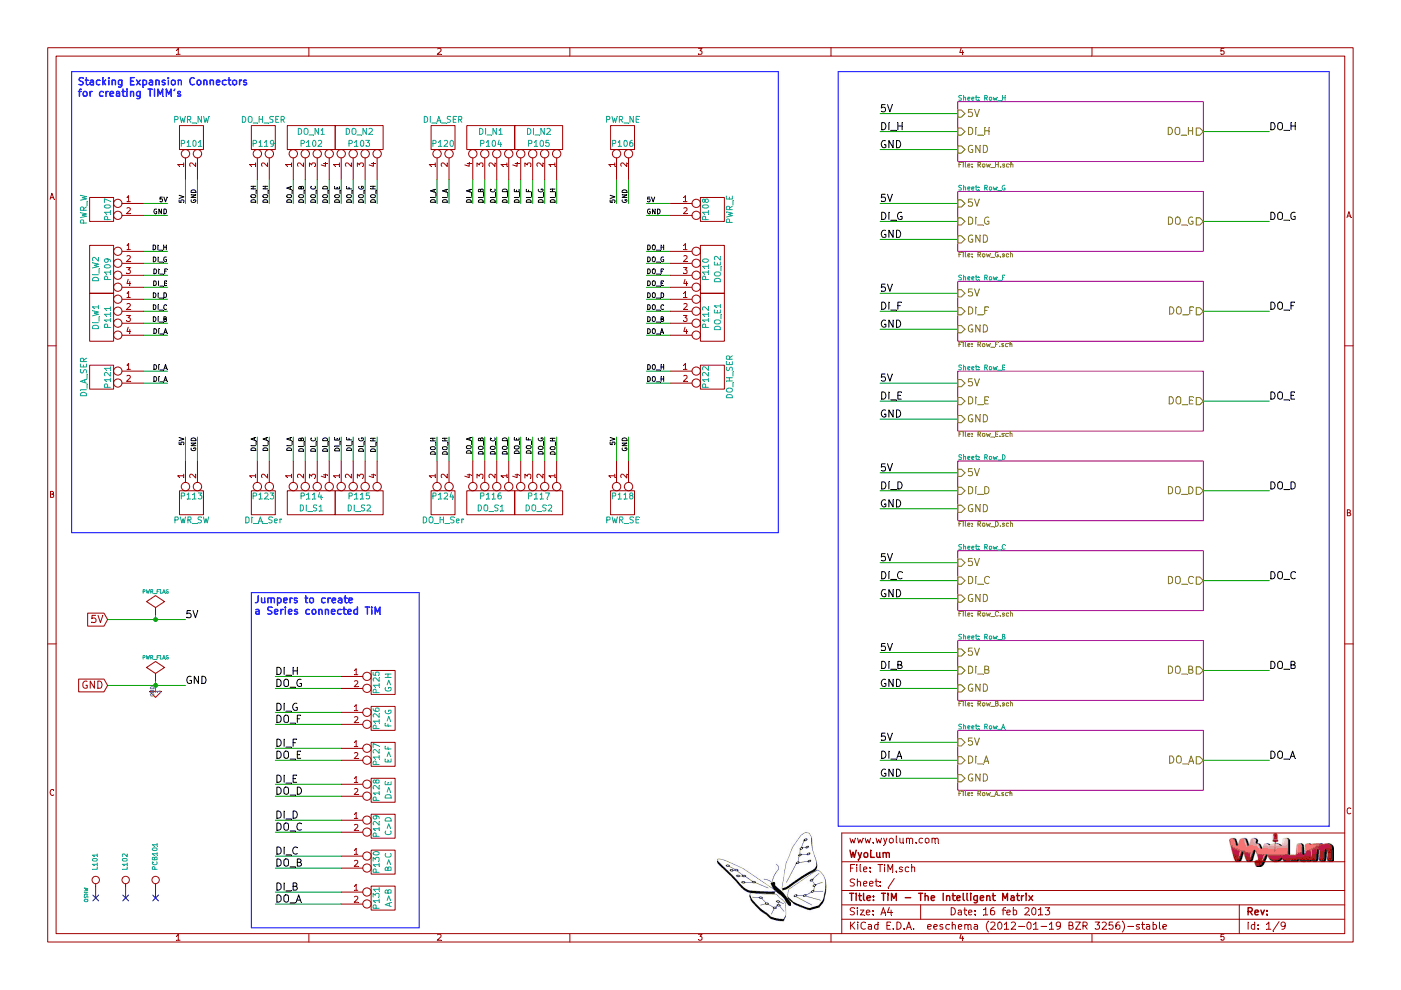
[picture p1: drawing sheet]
EESchema Schematic File Version 2  date 2/16/2013 3:37:27 PM
LIBS:RowGB_sym
LIBS:power
LIBS:TiM-cache
EELAYER 25  0
EELAYER END
$Descr A4 11700 8267
encoding utf-8
Sheet 1 9
Title "TiM - The Intelligent Matrix"
Date "16 feb 2013"
Rev ""
Comp "WyoLum"
Comment1 "www.wyolum.com"
Comment2 ""
Comment3 ""
Comment4 ""
$EndDescr
Text Label 5400 3200 0    40   ~ 0
DO_H
Wire Wire Line
	5600 3200 5400 3200
$Comp
L CONN_2 P122
U 1 1
P 5950 3150
F 0 "P122" V 5900 3150 50  0000 C CNN
F 1 "DO_H_SER" V 6100 3150 50  0000 C CNN
F 2 "SIL-PWR-2" V 6100 3150 50  0001 C CNN
F 4 "CONN HEADER 50POS .100\" SGL GOLD" H 5950 3250 60  0001 L CNN "Field4"
F 5 "Header, Unshrouded, Male pin," H 5950 3350 60  0001 L CNN "Field5"
F 6 "0.1\"" H 5950 3450 60  0001 L CNN "Field6"
F 7 "Samtec Inc" H 5950 3550 60  0001 L CNN "Field7"
F 8 "TSW-150-07-L-S" H 5950 3650 60  0001 L CNN "Field8"
F 9 "Digikey" H 5950 3750 60  0001 L CNN "Field9"
F 10 "SAM1031-50-ND" H 5950 3850 60  0001 L CNN "Field10"
F 11 "http://www.digikey.com/scripts/DkSearch/dksus.dll?WT.z_header=search_go&lang=en&keywords=SAM1031-50-ND&x=15&y=16&cur=USD" H 5950 3950 60  0001 L CNN "Field11"
	1    5950 3150
	1    0    0    -1  
$EndComp
Text Label 1400 3200 2    40   ~ 0
DI_A
Wire Wire Line
	1400 3200 1200 3200
$Comp
L CONN_2 P121
U 1 1
P 850 3150
F 0 "P121" V 800 3150 50  0000 C CNN
F 1 "DI_A_SER" V 1000 3150 50  0000 C CNN
F 2 "SIL-PWR" V 1000 3150 50  0001 C CNN
F 4 "CONN HEADER 50POS .100\" SGL GOLD" H 850 3250 60  0001 L CNN "Field4"
F 5 "Header, Unshrouded, Male pin," H 850 3350 60  0001 L CNN "Field5"
F 6 "0.1\"" H 850 3450 60  0001 L CNN "Field6"
F 7 "Samtec Inc" H 850 3550 60  0001 L CNN "Field7"
F 8 "TSW-150-07-L-S" H 850 3650 60  0001 L CNN "Field8"
F 9 "Digikey" H 850 3750 60  0001 L CNN "Field9"
F 10 "SAM1031-50-ND" H 850 3850 60  0001 L CNN "Field10"
F 11 "http://www.digikey.com/scripts/DkSearch/dksus.dll?WT.z_header=search_go&lang=en&keywords=SAM1031-50-ND&x=15&y=16&cur=USD" H 850 3950 60  0001 L CNN "Field11"
	1    850  3150
	-1   0    0    -1  
$EndComp
Text Label 2150 1700 1    40   ~ 0
DO_H
Wire Wire Line
	2150 1700 2150 1500
$Comp
L CONN_2 P119
U 1 1
P 2200 1150
F 0 "P119" V 2150 1150 50  0000 C CNN
F 1 "DO_H_SER" V 2350 1150 50  0000 C CNN
F 2 "SIL-PWR-2" V 2350 1150 50  0001 C CNN
F 4 "CONN HEADER 50POS .100\" SGL GOLD" H 2200 1250 60  0001 L CNN "Field4"
F 5 "Header, Unshrouded, Male pin," H 2200 1350 60  0001 L CNN "Field5"
F 6 "0.1\"" H 2200 1450 60  0001 L CNN "Field6"
F 7 "Samtec Inc" H 2200 1550 60  0001 L CNN "Field7"
F 8 "TSW-150-07-L-S" H 2200 1650 60  0001 L CNN "Field8"
F 9 "Digikey" H 2200 1750 60  0001 L CNN "Field9"
F 10 "SAM1031-50-ND" H 2200 1850 60  0001 L CNN "Field10"
F 11 "http://www.digikey.com/scripts/DkSearch/dksus.dll?WT.z_header=search_go&lang=en&keywords=SAM1031-50-ND&x=15&y=16&cur=USD" H 2200 1950 60  0001 L CNN "Field11"
	1    2200 1150
	0    -1   -1   0   
$EndComp
Text Label 3750 1700 1    40   ~ 0
DI_A
Wire Wire Line
	3750 1700 3750 1500
$Comp
L CONN_2 P120
U 1 1
P 3700 1150
F 0 "P120" V 3650 1150 50  0000 C CNN
F 1 "DI_A_SER" V 3850 1150 50  0000 C CNN
F 2 "SIL-PWR-2" V 3850 1150 50  0001 C CNN
F 4 "CONN HEADER 50POS .100\" SGL GOLD" H 3700 1250 60  0001 L CNN "Field4"
F 5 "Header, Unshrouded, Male pin," H 3700 1350 60  0001 L CNN "Field5"
F 6 "0.1\"" H 3700 1450 60  0001 L CNN "Field6"
F 7 "Samtec Inc" H 3700 1550 60  0001 L CNN "Field7"
F 8 "TSW-150-07-L-S" H 3700 1650 60  0001 L CNN "Field8"
F 9 "Digikey" H 3700 1750 60  0001 L CNN "Field9"
F 10 "SAM1031-50-ND" H 3700 1850 60  0001 L CNN "Field10"
F 11 "http://www.digikey.com/scripts/DkSearch/dksus.dll?WT.z_header=search_go&lang=en&keywords=SAM1031-50-ND&x=15&y=16&cur=USD" H 3700 1950 60  0001 L CNN "Field11"
	1    3700 1150
	0    -1   -1   0   
$EndComp
Text Label 3650 3650 3    40   ~ 0
DO_H
Wire Wire Line
	3650 3650 3650 3850
$Comp
L CONN_2 P124
U 1 1
P 3700 4200
F 0 "P124" V 3650 4200 50  0000 C CNN
F 1 "DO_H_Ser" V 3850 4200 50  0000 C CNN
F 2 "SIL-PWR" V 3850 4200 50  0001 C CNN
F 4 "CONN HEADER 50POS .100\" SGL GOLD" H 3700 4300 60  0001 L CNN "Field4"
F 5 "Header, Unshrouded, Male pin," H 3700 4400 60  0001 L CNN "Field5"
F 6 "0.1\"" H 3700 4500 60  0001 L CNN "Field6"
F 7 "Samtec Inc" H 3700 4600 60  0001 L CNN "Field7"
F 8 "TSW-150-07-L-S" H 3700 4700 60  0001 L CNN "Field8"
F 9 "Digikey" H 3700 4800 60  0001 L CNN "Field9"
F 10 "SAM1031-50-ND" H 3700 4900 60  0001 L CNN "Field10"
F 11 "http://www.digikey.com/scripts/DkSearch/dksus.dll?WT.z_header=search_go&lang=en&keywords=SAM1031-50-ND&x=15&y=16&cur=USD" H 3700 5000 60  0001 L CNN "Field11"
	1    3700 4200
	0    -1   1    0   
$EndComp
EndData
$EndBitmap
EndData
$EndBitmap
Wire Wire Line
	3650 1700 3650 1500
Wire Wire Line
	3750 3650 3750 3850
Wire Wire Line
	1400 3100 1200 3100
Wire Wire Line
	5600 3100 5400 3100
Wire Wire Line
	2250 3850 2250 3650
Wire Wire Line
	2250 1700 2250 1500
Wire Wire Line
	2300 7450 2850 7450
Wire Wire Line
	2300 7150 2850 7150
Wire Wire Line
	2300 6850 2850 6850
Wire Wire Line
	2300 6550 2850 6550
Wire Wire Line
	2300 6250 2850 6250
Wire Wire Line
	2300 5950 2850 5950
Wire Wire Line
	2300 5650 2850 5650
Wire Wire Line
	2300 7550 2850 7550
Wire Wire Line
	2300 7250 2850 7250
Wire Wire Line
	2300 6950 2850 6950
Wire Wire Line
	2300 6650 2850 6650
Wire Wire Line
	2300 6350 2850 6350
Wire Wire Line
	2300 6050 2850 6050
Wire Wire Line
	2300 5750 2850 5750
Wire Notes Line
	6500 4450 6500 600 
Wire Notes Line
	6500 4450 600  4450
Wire Notes Line
	600  4450 600  600 
Wire Notes Line
	600  600  6500 600 
Wire Wire Line
	5400 1700 5600 1700
Wire Wire Line
	5400 1800 5600 1800
Wire Wire Line
	1200 1800 1400 1800
Wire Wire Line
	1650 1500 1650 1700
Wire Wire Line
	1550 1700 1550 1500
Wire Wire Line
	5150 1700 5150 1500
Wire Wire Line
	5250 1500 5250 1700
Wire Wire Line
	5150 3850 5150 3650
Wire Wire Line
	5250 3650 5250 3850
Wire Wire Line
	1650 3650 1650 3850
Wire Wire Line
	3050 3850 3050 3650
Wire Wire Line
	2850 3850 2850 3650
Wire Wire Line
	2650 3850 2650 3650
Wire Wire Line
	2450 3850 2450 3650
Wire Wire Line
	2550 3650 2550 3850
Wire Wire Line
	2750 3650 2750 3850
Wire Wire Line
	2950 3650 2950 3850
Wire Wire Line
	3150 3650 3150 3850
Wire Wire Line
	1400 2200 1200 2200
Wire Wire Line
	1400 2400 1200 2400
Wire Wire Line
	1400 2600 1200 2600
Wire Wire Line
	1400 2800 1200 2800
Wire Wire Line
	1200 2700 1400 2700
Wire Wire Line
	1200 2500 1400 2500
Wire Wire Line
	1200 2300 1400 2300
Wire Wire Line
	1200 2100 1400 2100
Wire Wire Line
	5400 2100 5600 2100
Wire Wire Line
	5400 2300 5600 2300
Wire Wire Line
	5400 2500 5600 2500
Wire Wire Line
	5400 2700 5600 2700
Wire Wire Line
	5600 2800 5400 2800
Wire Wire Line
	5600 2600 5400 2600
Wire Wire Line
	5600 2400 5400 2400
Wire Wire Line
	5600 2200 5400 2200
Wire Wire Line
	3050 1700 3050 1500
Wire Wire Line
	2850 1700 2850 1500
Wire Wire Line
	2650 1700 2650 1500
Wire Wire Line
	2450 1700 2450 1500
Wire Wire Line
	2550 1500 2550 1700
Wire Wire Line
	2750 1500 2750 1700
Wire Wire Line
	2950 1500 2950 1700
Wire Wire Line
	3150 1500 3150 1700
Wire Wire Line
	4650 1500 4650 1700
Wire Wire Line
	4450 1500 4450 1700
Wire Wire Line
	4250 1500 4250 1700
Wire Wire Line
	4050 1500 4050 1700
Wire Wire Line
	3950 1700 3950 1500
Wire Wire Line
	4150 1700 4150 1500
Wire Wire Line
	4350 1700 4350 1500
Wire Wire Line
	4550 1700 4550 1500
Wire Wire Line
	4550 3850 4550 3650
Wire Wire Line
	4350 3850 4350 3650
Wire Wire Line
	4150 3850 4150 3650
Wire Wire Line
	3950 3850 3950 3650
Wire Wire Line
	4050 3650 4050 3850
Wire Wire Line
	4250 3650 4250 3850
Wire Wire Line
	4450 3650 4450 3850
Wire Wire Line
	4650 3650 4650 3850
Wire Wire Line
	8000 1250 7350 1250
Wire Wire Line
	8000 950  7350 950 
Wire Wire Line
	7350 1100 8000 1100
Wire Wire Line
	10050 1100 10600 1100
Wire Wire Line
	10050 1850 10600 1850
Wire Wire Line
	7350 1850 8000 1850
Wire Wire Line
	8000 1700 7350 1700
Wire Wire Line
	8000 2000 7350 2000
Wire Wire Line
	8000 2750 7350 2750
Wire Wire Line
	8000 2450 7350 2450
Wire Wire Line
	7350 2600 8000 2600
Wire Wire Line
	10050 2600 10600 2600
Wire Wire Line
	10050 3350 10600 3350
Wire Wire Line
	7350 3350 8000 3350
Wire Wire Line
	8000 3200 7350 3200
Wire Wire Line
	8000 3500 7350 3500
Wire Wire Line
	8000 4250 7350 4250
Wire Wire Line
	8000 3950 7350 3950
Wire Wire Line
	7350 4100 8000 4100
Wire Wire Line
	10050 4100 10600 4100
Wire Wire Line
	10050 4850 10600 4850
Wire Wire Line
	7350 4850 8000 4850
Wire Wire Line
	8000 4700 7350 4700
Wire Wire Line
	8000 5000 7350 5000
Wire Wire Line
	8000 5750 7350 5750
Wire Wire Line
	8000 5450 7350 5450
Wire Wire Line
	7350 5600 8000 5600
Wire Wire Line
	10050 5600 10600 5600
Wire Wire Line
	10050 6350 10600 6350
Wire Wire Line
	7350 6350 8000 6350
Wire Wire Line
	900  5725 1550 5725
Wire Wire Line
	1550 5175 900  5175
Wire Wire Line
	1300 5675 1300 5775
Connection ~ 1300 5725
Wire Wire Line
	1300 5125 1300 5175
Connection ~ 1300 5175
Wire Wire Line
	8000 6200 7350 6200
Wire Wire Line
	8000 6500 7350 6500
Wire Wire Line
	1550 3850 1550 3650
Wire Wire Line
	1200 1700 1400 1700
Wire Notes Line
	7000 6900 7000 600 
Wire Notes Line
	7000 6900 11100 6900
Wire Notes Line
	11100 6900 11100 600 
Wire Notes Line
	11100 600  7000 600 
Wire Notes Line
	2100 4950 3500 4950
Wire Notes Line
	2100 4950 2100 7750
Wire Notes Line
	2100 7750 3500 7750
Wire Notes Line
	3500 7750 3500 4950
Wire Wire Line
	2150 3850 2150 3650
Text Label 2150 3650 3    40   ~ 0
DI_A
$Comp
L CONN_2 P123
U 1 1
P 2200 4200
F 0 "P123" V 2150 4200 50  0000 C CNN
F 1 "DI_A_Ser" V 2350 4200 50  0000 C CNN
F 2 "SIL-PWR" V 2350 4200 50  0001 C CNN
F 4 "CONN HEADER 50POS .100\" SGL GOLD" H 2200 4300 60  0001 L CNN "Field4"
F 5 "Header, Unshrouded, Male pin," H 2200 4400 60  0001 L CNN "Field5"
F 6 "0.1\"" H 2200 4500 60  0001 L CNN "Field6"
F 7 "Samtec Inc" H 2200 4600 60  0001 L CNN "Field7"
F 8 "TSW-150-07-L-S" H 2200 4700 60  0001 L CNN "Field8"
F 9 "Digikey" H 2200 4800 60  0001 L CNN "Field9"
F 10 "SAM1031-50-ND" H 2200 4900 60  0001 L CNN "Field10"
F 11 "http://www.digikey.com/scripts/DkSearch/dksus.dll?WT.z_header=search_go&lang=en&keywords=SAM1031-50-ND&x=15&y=16&cur=USD" H 2200 5000 60  0001 L CNN "Field11"
	1    2200 4200
	0    -1   1    0   
$EndComp
NoConn ~ 800  7500
NoConn ~ 1050 7500
$Comp
L CONN_1 L101
U 1 1
P 800 7350
F 0 "L101" H 880 7350 40  0000 L CNN
F 1 "OSHW" H 675 7425 30  0000 C CNN
F 2 "OSHW_6mm" H 800 7505 30  0001 C CNN
	1    800  7350
	0    -1   -1   0   
$EndComp
$Comp
L CONN_1 L102
U 1 1
P 1050 7350
F 0 "L102" H 1130 7350 40  0000 L CNN
F 1 "Wyolum" H 1050 7405 30  0001 C CNN
F 2 "Logo-WL3" H 975 7425 30  0001 C CNN
	1    1050 7350
	0    -1   -1   0   
$EndComp
NoConn ~ 1300 7500
$Comp
L CONN_1 PCB101
U 1 1
P 1300 7350
F 0 "PCB101" H 1380 7350 40  0000 L CNN
F 1 "CONN_1" H 1300 7405 30  0001 C CNN
F 2 "PCB" H 1175 7400 30  0001 C CNN
	1    1300 7350
	0    -1   -1   0   
$EndComp
Text Notes 2125 5050 0    60   ~ 12
Jumpers to create\na Series connected TiM
Text Notes 650  725  0    60   ~ 12
Stacking Expansion Connectors\nfor creating TIMM's
Text Label 3650 1700 1    40   ~ 0
DI_A
Text Label 3750 3650 3    40   ~ 0
DO_H
Text Label 1400 3100 2    40   ~ 0
DI_A
Text Label 5400 3100 0    40   ~ 0
DO_H
Text Label 2250 3650 3    40   ~ 0
DI_A
Text Label 2250 1700 1    40   ~ 0
DO_H
$Comp
L CONN_2 P125
U 1 1
P 3200 5700
F 0 "P125" V 3150 5700 50  0000 C CNN
F 1 "G>H" V 3250 5700 50  0000 C CNN
F 2 "ShortLink2" V 3350 5700 50  0001 C CNN
F 4 "CONN HEADER 50POS .100\" SGL GOLD" H 3200 5800 60  0001 L CNN "Field4"
F 5 "Header, Unshrouded, Male pin," H 3200 5900 60  0001 L CNN "Field5"
F 6 "0.1\"" H 3200 6000 60  0001 L CNN "Field6"
F 7 "Samtec Inc" H 3200 6100 60  0001 L CNN "Field7"
F 8 "TSW-150-07-L-S" H 3200 6200 60  0001 L CNN "Field8"
F 9 "Digikey" H 3200 6300 60  0001 L CNN "Field9"
F 10 "SAM1031-50-ND" H 3200 6400 60  0001 L CNN "Field10"
F 11 "http://www.digikey.com/scripts/DkSearch/dksus.dll?WT.z_header=search_go&lang=en&keywords=SAM1031-50-ND&x=15&y=16&cur=USD" H 3200 6500 60  0001 L CNN "Field11"
	1    3200 5700
	1    0    0    -1  
$EndComp
$Comp
L CONN_2 P126
U 1 1
P 3200 6000
F 0 "P126" V 3150 6000 50  0000 C CNN
F 1 "F>G" V 3250 6000 50  0000 C CNN
F 2 "ShortLink2" V 3350 6000 50  0001 C CNN
F 4 "CONN HEADER 50POS .100\" SGL GOLD" H 3200 6100 60  0001 L CNN "Field4"
F 5 "Header, Unshrouded, Male pin," H 3200 6200 60  0001 L CNN "Field5"
F 6 "0.1\"" H 3200 6300 60  0001 L CNN "Field6"
F 7 "Samtec Inc" H 3200 6400 60  0001 L CNN "Field7"
F 8 "TSW-150-07-L-S" H 3200 6500 60  0001 L CNN "Field8"
F 9 "Digikey" H 3200 6600 60  0001 L CNN "Field9"
F 10 "SAM1031-50-ND" H 3200 6700 60  0001 L CNN "Field10"
F 11 "http://www.digikey.com/scripts/DkSearch/dksus.dll?WT.z_header=search_go&lang=en&keywords=SAM1031-50-ND&x=15&y=16&cur=USD" H 3200 6800 60  0001 L CNN "Field11"
	1    3200 6000
	1    0    0    -1  
$EndComp
$Comp
L CONN_2 P127
U 1 1
P 3200 6300
F 0 "P127" V 3150 6300 50  0000 C CNN
F 1 "E>F" V 3250 6300 50  0000 C CNN
F 2 "ShortLink2" V 3350 6300 50  0001 C CNN
F 4 "CONN HEADER 50POS .100\" SGL GOLD" H 3200 6400 60  0001 L CNN "Field4"
F 5 "Header, Unshrouded, Male pin," H 3200 6500 60  0001 L CNN "Field5"
F 6 "0.1\"" H 3200 6600 60  0001 L CNN "Field6"
F 7 "Samtec Inc" H 3200 6700 60  0001 L CNN "Field7"
F 8 "TSW-150-07-L-S" H 3200 6800 60  0001 L CNN "Field8"
F 9 "Digikey" H 3200 6900 60  0001 L CNN "Field9"
F 10 "SAM1031-50-ND" H 3200 7000 60  0001 L CNN "Field10"
F 11 "http://www.digikey.com/scripts/DkSearch/dksus.dll?WT.z_header=search_go&lang=en&keywords=SAM1031-50-ND&x=15&y=16&cur=USD" H 3200 7100 60  0001 L CNN "Field11"
	1    3200 6300
	1    0    0    -1  
$EndComp
$Comp
L CONN_2 P128
U 1 1
P 3200 6600
F 0 "P128" V 3150 6600 50  0000 C CNN
F 1 "D>E" V 3250 6600 50  0000 C CNN
F 2 "ShortLink2" V 3350 6600 50  0001 C CNN
F 4 "CONN HEADER 50POS .100\" SGL GOLD" H 3200 6700 60  0001 L CNN "Field4"
F 5 "Header, Unshrouded, Male pin," H 3200 6800 60  0001 L CNN "Field5"
F 6 "0.1\"" H 3200 6900 60  0001 L CNN "Field6"
F 7 "Samtec Inc" H 3200 7000 60  0001 L CNN "Field7"
F 8 "TSW-150-07-L-S" H 3200 7100 60  0001 L CNN "Field8"
F 9 "Digikey" H 3200 7200 60  0001 L CNN "Field9"
F 10 "SAM1031-50-ND" H 3200 7300 60  0001 L CNN "Field10"
F 11 "http://www.digikey.com/scripts/DkSearch/dksus.dll?WT.z_header=search_go&lang=en&keywords=SAM1031-50-ND&x=15&y=16&cur=USD" H 3200 7400 60  0001 L CNN "Field11"
	1    3200 6600
	1    0    0    -1  
$EndComp
$Comp
L CONN_2 P129
U 1 1
P 3200 6900
F 0 "P129" V 3150 6900 50  0000 C CNN
F 1 "C>D" V 3250 6900 50  0000 C CNN
F 2 "ShortLink2" V 3350 6900 50  0001 C CNN
F 4 "CONN HEADER 50POS .100\" SGL GOLD" H 3200 7000 60  0001 L CNN "Field4"
F 5 "Header, Unshrouded, Male pin," H 3200 7100 60  0001 L CNN "Field5"
F 6 "0.1\"" H 3200 7200 60  0001 L CNN "Field6"
F 7 "Samtec Inc" H 3200 7300 60  0001 L CNN "Field7"
F 8 "TSW-150-07-L-S" H 3200 7400 60  0001 L CNN "Field8"
F 9 "Digikey" H 3200 7500 60  0001 L CNN "Field9"
F 10 "SAM1031-50-ND" H 3200 7600 60  0001 L CNN "Field10"
F 11 "http://www.digikey.com/scripts/DkSearch/dksus.dll?WT.z_header=search_go&lang=en&keywords=SAM1031-50-ND&x=15&y=16&cur=USD" H 3200 7700 60  0001 L CNN "Field11"
	1    3200 6900
	1    0    0    -1  
$EndComp
$Comp
L CONN_2 P130
U 1 1
P 3200 7200
F 0 "P130" V 3150 7200 50  0000 C CNN
F 1 "B>C" V 3250 7200 50  0000 C CNN
F 2 "ShortLink2" V 3350 7200 50  0001 C CNN
F 4 "CONN HEADER 50POS .100\" SGL GOLD" H 3200 7300 60  0001 L CNN "Field4"
F 5 "Header, Unshrouded, Male pin," H 3200 7400 60  0001 L CNN "Field5"
F 6 "0.1\"" H 3200 7500 60  0001 L CNN "Field6"
F 7 "Samtec Inc" H 3200 7600 60  0001 L CNN "Field7"
F 8 "TSW-150-07-L-S" H 3200 7700 60  0001 L CNN "Field8"
F 9 "Digikey" H 3200 7800 60  0001 L CNN "Field9"
F 10 "SAM1031-50-ND" H 3200 7900 60  0001 L CNN "Field10"
F 11 "http://www.digikey.com/scripts/DkSearch/dksus.dll?WT.z_header=search_go&lang=en&keywords=SAM1031-50-ND&x=15&y=16&cur=USD" H 3200 8000 60  0001 L CNN "Field11"
	1    3200 7200
	1    0    0    -1  
$EndComp
$Comp
L CONN_2 P131
U 1 1
P 3200 7500
F 0 "P131" V 3150 7500 50  0000 C CNN
F 1 "A>B" V 3250 7500 50  0000 C CNN
F 2 "ShortLink2" V 3350 7500 50  0001 C CNN
F 4 "CONN HEADER 50POS .100\" SGL GOLD" H 3200 7600 60  0001 L CNN "Field4"
F 5 "Header, Unshrouded, Male pin," H 3200 7700 60  0001 L CNN "Field5"
F 6 "0.1\"" H 3200 7800 60  0001 L CNN "Field6"
F 7 "Samtec Inc" H 3200 7900 60  0001 L CNN "Field7"
F 8 "TSW-150-07-L-S" H 3200 8000 60  0001 L CNN "Field8"
F 9 "Digikey" H 3200 8100 60  0001 L CNN "Field9"
F 10 "SAM1031-50-ND" H 3200 8200 60  0001 L CNN "Field10"
F 11 "http://www.digikey.com/scripts/DkSearch/dksus.dll?WT.z_header=search_go&lang=en&keywords=SAM1031-50-ND&x=15&y=16&cur=USD" H 3200 8300 60  0001 L CNN "Field11"
	1    3200 7500
	1    0    0    -1  
$EndComp
Text Label 2300 7450 0    60   ~ 0
DI_B
Text Label 2300 7150 0    60   ~ 0
DI_C
Text Label 2300 6850 0    60   ~ 0
DI_D
Text Label 2300 6550 0    60   ~ 0
DI_E
Text Label 2300 6250 0    60   ~ 0
DI_F
Text Label 2300 5950 0    60   ~ 0
DI_G
Text Label 2300 5650 0    60   ~ 0
DI_H
Text Label 2300 7550 0    60   ~ 0
DO_A
Text Label 2300 7250 0    60   ~ 0
DO_B
Text Label 2300 6950 0    60   ~ 0
DO_C
Text Label 2300 6650 0    60   ~ 0
DO_D
Text Label 2300 6350 0    60   ~ 0
DO_E
Text Label 2300 6050 0    60   ~ 0
DO_F
Text Label 2300 5750 0    60   ~ 0
DO_G
$Comp
L CONN4_S P117
U 1 1
P 4500 4200
F 0 "P117" V 4450 4200 50  0000 C CNN
F 1 "DO_S2" V 4550 4200 50  0000 C CNN
F 2 "CONN_S" V 4650 4200 50  0001 C CNN
F 4 "CONN RCPT 4POS .100\" SNGL HORZ" H 4500 4300 60  0001 L CNN "Field4"
F 5 "Header, Female" H 4500 4400 60  0001 L CNN "Field5"
F 6 "0.1\" right angle" H 4500 4500 60  0001 L CNN "Field6"
F 7 "Samtec" H 4500 4600 60  0001 L CNN "Field7"
F 8 "BCS-104-L-S-HE" H 4500 4700 60  0001 L CNN "Field8"
F 9 "Arrow" H 4500 4800 60  0001 L CNN "Field9"
F 10 "BCS-104-L-S-HE" H 4500 4900 60  0001 L CNN "Field10"
F 11 "http://components.arrow.com/part/detail/2769370S3578027N1004" H 4500 5000 60  0001 L CNN "Field11"
	1    4500 4200
	0    1    1    0   
$EndComp
$Comp
L CONN4_S P116
U 1 1
P 4100 4200
F 0 "P116" V 4050 4200 50  0000 C CNN
F 1 "DO_S1" V 4150 4200 50  0000 C CNN
F 2 "CONN_S" V 4250 4200 50  0001 C CNN
F 4 "CONN RCPT 4POS .100\" SNGL HORZ" H 4100 4300 60  0001 L CNN "Field4"
F 5 "Header, Female" H 4100 4400 60  0001 L CNN "Field5"
F 6 "0.1\" right angle" H 4100 4500 60  0001 L CNN "Field6"
F 7 "Samtec" H 4100 4600 60  0001 L CNN "Field7"
F 8 "BCS-104-L-S-HE" H 4100 4700 60  0001 L CNN "Field8"
F 9 "Arrow" H 4100 4800 60  0001 L CNN "Field9"
F 10 "BCS-104-L-S-HE" H 4100 4900 60  0001 L CNN "Field10"
F 11 "http://components.arrow.com/part/detail/2769370S3578027N1004" H 4100 5000 60  0001 L CNN "Field11"
	1    4100 4200
	0    1    1    0   
$EndComp
$Comp
L CONN4_S P115
U 1 1
P 3000 4200
F 0 "P115" V 2950 4200 50  0000 C CNN
F 1 "DI_S2" V 3050 4200 50  0000 C CNN
F 2 "CONN_N" V 3150 4200 50  0001 C CNN
F 4 "CONN RCPT 4POS .100\" SNGL HORZ" H 3000 4300 60  0001 L CNN "Field4"
F 5 "Header, Female" H 3000 4400 60  0001 L CNN "Field5"
F 6 "0.1\" right angle" H 3000 4500 60  0001 L CNN "Field6"
F 7 "Samtec" H 3000 4600 60  0001 L CNN "Field7"
F 8 "BCS-104-L-S-HE" H 3000 4700 60  0001 L CNN "Field8"
F 9 "Arrow" H 3000 4800 60  0001 L CNN "Field9"
F 10 "BCS-104-L-S-HE" H 3000 4900 60  0001 L CNN "Field10"
F 11 "http://components.arrow.com/part/detail/2769370S3578027N1004" H 3000 5000 60  0001 L CNN "Field11"
	1    3000 4200
	0    -1   1    0   
$EndComp
$Comp
L CONN4_S P114
U 1 1
P 2600 4200
F 0 "P114" V 2550 4200 50  0000 C CNN
F 1 "DI_S1" V 2650 4200 50  0000 C CNN
F 2 "CONN_N" V 2750 4200 50  0001 C CNN
F 4 "CONN RCPT 4POS .100\" SNGL HORZ" H 2600 4300 60  0001 L CNN "Field4"
F 5 "Header, Female" H 2600 4400 60  0001 L CNN "Field5"
F 6 "0.1\" right angle" H 2600 4500 60  0001 L CNN "Field6"
F 7 "Samtec" H 2600 4600 60  0001 L CNN "Field7"
F 8 "BCS-104-L-S-HE" H 2600 4700 60  0001 L CNN "Field8"
F 9 "Arrow" H 2600 4800 60  0001 L CNN "Field9"
F 10 "BCS-104-L-S-HE" H 2600 4900 60  0001 L CNN "Field10"
F 11 "http://components.arrow.com/part/detail/2769370S3578027N1004" H 2600 5000 60  0001 L CNN "Field11"
	1    2600 4200
	0    -1   1    0   
$EndComp
$Comp
L CONN_E P110
U 1 1
P 5950 2250
F 0 "P110" V 5900 2250 50  0000 C CNN
F 1 "DO_E2" V 6000 2250 50  0000 C CNN
F 2 "CONN_S" V 6100 2250 50  0001 C CNN
F 4 "CONN HEADER 50POS .100\" SGL GOLD" H 5950 2350 60  0001 L CNN "Field4"
F 5 "Header, Unshrouded, Male pin," H 5950 2450 60  0001 L CNN "Field5"
F 6 "0.1\"" H 5950 2550 60  0001 L CNN "Field6"
F 7 "Samtec Inc" H 5950 2650 60  0001 L CNN "Field7"
F 8 "TSW-150-07-L-S" H 5950 2750 60  0001 L CNN "Field8"
F 9 "Digikey" H 5950 2850 60  0001 L CNN "Field9"
F 10 "SAM1031-50-ND" H 5950 2950 60  0001 L CNN "Field10"
F 11 "http://www.digikey.com/scripts/DkSearch/dksus.dll?WT.z_header=search_go&lang=en&keywords=SAM1031-50-ND&x=15&y=16&cur=USD" H 5950 3050 60  0001 L CNN "Field11"
	1    5950 2250
	1    0    0    -1  
$EndComp
$Comp
L CONN_E P112
U 1 1
P 5950 2650
F 0 "P112" V 5900 2650 50  0000 C CNN
F 1 "DO_E1" V 6000 2650 50  0000 C CNN
F 2 "CONN_S" V 6100 2650 50  0001 C CNN
F 4 "CONN HEADER 50POS .100\" SGL GOLD" H 5950 2750 60  0001 L CNN "Field4"
F 5 "Header, Unshrouded, Male pin," H 5950 2850 60  0001 L CNN "Field5"
F 6 "0.1\"" H 5950 2950 60  0001 L CNN "Field6"
F 7 "Samtec Inc" H 5950 3050 60  0001 L CNN "Field7"
F 8 "TSW-150-07-L-S" H 5950 3150 60  0001 L CNN "Field8"
F 9 "Digikey" H 5950 3250 60  0001 L CNN "Field9"
F 10 "SAM1031-50-ND" H 5950 3350 60  0001 L CNN "Field10"
F 11 "http://www.digikey.com/scripts/DkSearch/dksus.dll?WT.z_header=search_go&lang=en&keywords=SAM1031-50-ND&x=15&y=16&cur=USD" H 5950 3450 60  0001 L CNN "Field11"
	1    5950 2650
	1    0    0    -1  
$EndComp
$Comp
L CONN_W P109
U 1 1
P 850 2250
F 0 "P109" V 800 2250 50  0000 C CNN
F 1 "DI_W2" V 900 2250 50  0000 C CNN
F 2 "CONN_N" V 1000 2250 50  0001 C CNN
F 4 "CONN HEADER 50POS .100\" SGL GOLD" H 850 2350 60  0001 L CNN "Field4"
F 5 "Header, Unshrouded, Male pin," H 850 2450 60  0001 L CNN "Field5"
F 6 "0.1\"" H 850 2550 60  0001 L CNN "Field6"
F 7 "Samtec Inc" H 850 2650 60  0001 L CNN "Field7"
F 8 "TSW-150-07-L-S" H 850 2750 60  0001 L CNN "Field8"
F 9 "Digikey" H 850 2850 60  0001 L CNN "Field9"
F 10 "SAM1031-50-ND" H 850 2950 60  0001 L CNN "Field10"
F 11 "http://www.digikey.com/scripts/DkSearch/dksus.dll?WT.z_header=search_go&lang=en&keywords=SAM1031-50-ND&x=15&y=16&cur=USD" H 850 3050 60  0001 L CNN "Field11"
	1    850  2250
	-1   0    0    -1  
$EndComp
$Comp
L CONN_W P111
U 1 1
P 850 2650
F 0 "P111" V 800 2650 50  0000 C CNN
F 1 "DI_W1" V 900 2650 50  0000 C CNN
F 2 "CONN_N" V 1000 2650 50  0001 C CNN
F 4 "CONN HEADER 50POS .100\" SGL GOLD" H 850 2750 60  0001 L CNN "Field4"
F 5 "Header, Unshrouded, Male pin," H 850 2850 60  0001 L CNN "Field5"
F 6 "0.1\"" H 850 2950 60  0001 L CNN "Field6"
F 7 "Samtec Inc" H 850 3050 60  0001 L CNN "Field7"
F 8 "TSW-150-07-L-S" H 850 3150 60  0001 L CNN "Field8"
F 9 "Digikey" H 850 3250 60  0001 L CNN "Field9"
F 10 "SAM1031-50-ND" H 850 3350 60  0001 L CNN "Field10"
F 11 "http://www.digikey.com/scripts/DkSearch/dksus.dll?WT.z_header=search_go&lang=en&keywords=SAM1031-50-ND&x=15&y=16&cur=USD" H 850 3450 60  0001 L CNN "Field11"
	1    850  2650
	-1   0    0    -1  
$EndComp
$Comp
L CONN_N P105
U 1 1
P 4500 1150
F 0 "P105" V 4450 1150 50  0000 C CNN
F 1 "DI_N2" V 4550 1150 50  0000 C CNN
F 2 "CONN_N" V 4650 1150 50  0001 C CNN
F 4 "CONN HEADER 16POS .100 R/A 30AU" H 4500 1250 60  0001 L CNN "Field4"
F 5 "Header, Unshrouded, Male pin," H 4500 1350 60  0001 L CNN "Field5"
F 6 "0.1\" right angle" H 4500 1450 60  0001 L CNN "Field6"
F 7 "FCI" H 4500 1550 60  0001 L CNN "Field7"
F 8 "68016-116HLF" H 4500 1650 60  0001 L CNN "Field8"
F 9 "Digikey" H 4500 1750 60  0001 L CNN "Field9"
F 10 "609-3317-ND" H 4500 1850 60  0001 L CNN "Field10"
F 11 "http://www.digikey.com/product-detail/en/68016-116HLF/609-3317-ND/1878554" H 4500 1950 60  0001 L CNN "Field11"
	1    4500 1150
	0    1    -1   0   
$EndComp
$Comp
L CONN_N P104
U 1 1
P 4100 1150
F 0 "P104" V 4050 1150 50  0000 C CNN
F 1 "DI_N1" V 4150 1150 50  0000 C CNN
F 2 "CONN_N" V 4250 1150 50  0001 C CNN
F 4 "CONN HEADER 16POS .100 R/A 30AU" H 4100 1250 60  0001 L CNN "Field4"
F 5 "Header, Unshrouded, Male pin," H 4100 1350 60  0001 L CNN "Field5"
F 6 "0.1\" right angle" H 4100 1450 60  0001 L CNN "Field6"
F 7 "FCI" H 4100 1550 60  0001 L CNN "Field7"
F 8 "68016-116HLF" H 4100 1650 60  0001 L CNN "Field8"
F 9 "Digikey" H 4100 1750 60  0001 L CNN "Field9"
F 10 "609-3317-ND" H 4100 1850 60  0001 L CNN "Field10"
F 11 "http://www.digikey.com/product-detail/en/68016-116HLF/609-3317-ND/1878554" H 4100 1950 60  0001 L CNN "Field11"
	1    4100 1150
	0    1    -1   0   
$EndComp
$Comp
L CONN_N P103
U 1 1
P 3000 1150
F 0 "P103" V 2950 1150 50  0000 C CNN
F 1 "DO_N2" V 3050 1150 50  0000 C CNN
F 2 "CONN_S" V 3150 1150 50  0001 C CNN
F 4 "CONN HEADER 16POS .100 R/A 30AU" H 3000 1250 60  0001 L CNN "Field4"
F 5 "Header, Unshrouded, Male pin," H 3000 1350 60  0001 L CNN "Field5"
F 6 "0.1\" right angle" H 3000 1450 60  0001 L CNN "Field6"
F 7 "FCI" H 3000 1550 60  0001 L CNN "Field7"
F 8 "68016-116HLF" H 3000 1650 60  0001 L CNN "Field8"
F 9 "Digikey" H 3000 1750 60  0001 L CNN "Field9"
F 10 "609-3317-ND" H 3000 1850 60  0001 L CNN "Field10"
F 11 "http://www.digikey.com/product-detail/en/68016-116HLF/609-3317-ND/1878554" H 3000 1950 60  0001 L CNN "Field11"
	1    3000 1150
	0    -1   -1   0   
$EndComp
$Comp
L CONN_N P102
U 1 1
P 2600 1150
F 0 "P102" V 2550 1150 50  0000 C CNN
F 1 "DO_N1" V 2650 1150 50  0000 C CNN
F 2 "CONN_S" V 2750 1150 50  0001 C CNN
F 4 "CONN HEADER 16POS .100 R/A 30AU" H 2600 1250 60  0001 L CNN "Field4"
F 5 "Header, Unshrouded, Male pin," H 2600 1350 60  0001 L CNN "Field5"
F 6 "0.1\" right angle" H 2600 1450 60  0001 L CNN "Field6"
F 7 "FCI" H 2600 1550 60  0001 L CNN "Field7"
F 8 "68016-116HLF" H 2600 1650 60  0001 L CNN "Field8"
F 9 "Digikey" H 2600 1750 60  0001 L CNN "Field9"
F 10 "609-3317-ND" H 2600 1850 60  0001 L CNN "Field10"
F 11 "http://www.digikey.com/product-detail/en/68016-116HLF/609-3317-ND/1878554" H 2600 1950 60  0001 L CNN "Field11"
	1    2600 1150
	0    -1   -1   0   
$EndComp
Text Label 5400 1700 0    40   ~ 0
5V
Text Label 5400 1800 0    40   ~ 0
GND
Text Label 1400 1800 2    40   ~ 0
GND
Text Label 1400 1700 2    40   ~ 0
5V
Text Label 1550 1700 1    40   ~ 0
5V
Text Label 1650 1700 1    40   ~ 0
GND
Text Label 5250 1700 1    40   ~ 0
GND
Text Label 5150 1700 1    40   ~ 0
5V
Text Label 5150 3650 3    40   ~ 0
5V
Text Label 5250 3650 3    40   ~ 0
GND
Text Label 1650 3650 3    40   ~ 0
GND
Text Label 1550 3650 3    40   ~ 0
5V
$Comp
L CONN_2 P108
U 1 1
P 5950 1750
F 0 "P108" V 5900 1750 50  0000 C CNN
F 1 "PWR_E" V 6100 1750 50  0000 C CNN
F 2 "SIL-PWR-2" V 6100 1750 50  0001 C CNN
F 4 "CONN HEADER 50POS .100\" SGL GOLD" H 5950 1850 60  0001 L CNN "Field4"
F 5 "Header, Unshrouded, Male pin," H 5950 1950 60  0001 L CNN "Field5"
F 6 "0.1\"" H 5950 2050 60  0001 L CNN "Field6"
F 7 "Samtec Inc" H 5950 2150 60  0001 L CNN "Field7"
F 8 "TSW-150-07-L-S" H 5950 2250 60  0001 L CNN "Field8"
F 9 "Digikey" H 5950 2350 60  0001 L CNN "Field9"
F 10 "SAM1031-50-ND" H 5950 2450 60  0001 L CNN "Field10"
F 11 "http://www.digikey.com/scripts/DkSearch/dksus.dll?WT.z_header=search_go&lang=en&keywords=SAM1031-50-ND&x=15&y=16&cur=USD" H 5950 2550 60  0001 L CNN "Field11"
	1    5950 1750
	1    0    0    -1  
$EndComp
$Comp
L CONN_2 P107
U 1 1
P 850 1750
F 0 "P107" V 800 1750 50  0000 C CNN
F 1 "PWR_W" V 1000 1750 50  0000 C CNN
F 2 "SIL-PWR" V 1000 1750 50  0001 C CNN
F 4 "CONN HEADER 50POS .100\" SGL GOLD" H 850 1850 60  0001 L CNN "Field4"
F 5 "Header, Unshrouded, Male pin," H 850 1950 60  0001 L CNN "Field5"
F 6 "0.1\"" H 850 2050 60  0001 L CNN "Field6"
F 7 "Samtec Inc" H 850 2150 60  0001 L CNN "Field7"
F 8 "TSW-150-07-L-S" H 850 2250 60  0001 L CNN "Field8"
F 9 "Digikey" H 850 2350 60  0001 L CNN "Field9"
F 10 "SAM1031-50-ND" H 850 2450 60  0001 L CNN "Field10"
F 11 "http://www.digikey.com/scripts/DkSearch/dksus.dll?WT.z_header=search_go&lang=en&keywords=SAM1031-50-ND&x=15&y=16&cur=USD" H 850 2550 60  0001 L CNN "Field11"
	1    850  1750
	-1   0    0    -1  
$EndComp
$Comp
L CONN_2 P106
U 1 1
P 5200 1150
F 0 "P106" V 5150 1150 50  0000 C CNN
F 1 "PWR_NE" V 5350 1150 50  0000 C CNN
F 2 "SIL-PWR-2" V 5350 1150 50  0001 C CNN
F 4 "CONN HEADER 50POS .100\" SGL GOLD" H 5200 1250 60  0001 L CNN "Field4"
F 5 "Header, Unshrouded, Male pin," H 5200 1350 60  0001 L CNN "Field5"
F 6 "0.1\"" H 5200 1450 60  0001 L CNN "Field6"
F 7 "Samtec Inc" H 5200 1550 60  0001 L CNN "Field7"
F 8 "TSW-150-07-L-S" H 5200 1650 60  0001 L CNN "Field8"
F 9 "Digikey" H 5200 1750 60  0001 L CNN "Field9"
F 10 "SAM1031-50-ND" H 5200 1850 60  0001 L CNN "Field10"
F 11 "http://www.digikey.com/scripts/DkSearch/dksus.dll?WT.z_header=search_go&lang=en&keywords=SAM1031-50-ND&x=15&y=16&cur=USD" H 5200 1950 60  0001 L CNN "Field11"
	1    5200 1150
	0    -1   -1   0   
$EndComp
$Comp
L CONN_2 P101
U 1 1
P 1600 1150
F 0 "P101" V 1550 1150 50  0000 C CNN
F 1 "PWR_NW" V 1750 1150 50  0000 C CNN
F 2 "SIL-PWR-2" V 1750 1150 50  0001 C CNN
F 4 "CONN HEADER 50POS .100\" SGL GOLD" H 1600 1250 60  0001 L CNN "Field4"
F 5 "Header, Unshrouded, Male pin," H 1600 1350 60  0001 L CNN "Field5"
F 6 "0.1\"" H 1600 1450 60  0001 L CNN "Field6"
F 7 "Samtec Inc" H 1600 1550 60  0001 L CNN "Field7"
F 8 "TSW-150-07-L-S" H 1600 1650 60  0001 L CNN "Field8"
F 9 "Digikey" H 1600 1750 60  0001 L CNN "Field9"
F 10 "SAM1031-50-ND" H 1600 1850 60  0001 L CNN "Field10"
F 11 "http://www.digikey.com/scripts/DkSearch/dksus.dll?WT.z_header=search_go&lang=en&keywords=SAM1031-50-ND&x=15&y=16&cur=USD" H 1600 1950 60  0001 L CNN "Field11"
	1    1600 1150
	0    -1   -1   0   
$EndComp
$Comp
L CONN_2 P118
U 1 1
P 5200 4200
F 0 "P118" V 5150 4200 50  0000 C CNN
F 1 "PWR_SE" V 5350 4200 50  0000 C CNN
F 2 "SIL-PWR" V 5350 4200 50  0001 C CNN
F 4 "CONN HEADER 50POS .100\" SGL GOLD" H 5200 4300 60  0001 L CNN "Field4"
F 5 "Header, Unshrouded, Male pin," H 5200 4400 60  0001 L CNN "Field5"
F 6 "0.1\"" H 5200 4500 60  0001 L CNN "Field6"
F 7 "Samtec Inc" H 5200 4600 60  0001 L CNN "Field7"
F 8 "TSW-150-07-L-S" H 5200 4700 60  0001 L CNN "Field8"
F 9 "Digikey" H 5200 4800 60  0001 L CNN "Field9"
F 10 "SAM1031-50-ND" H 5200 4900 60  0001 L CNN "Field10"
F 11 "http://www.digikey.com/scripts/DkSearch/dksus.dll?WT.z_header=search_go&lang=en&keywords=SAM1031-50-ND&x=15&y=16&cur=USD" H 5200 5000 60  0001 L CNN "Field11"
	1    5200 4200
	0    -1   1    0   
$EndComp
$Comp
L CONN_2 P113
U 1 1
P 1600 4200
F 0 "P113" V 1550 4200 50  0000 C CNN
F 1 "PWR_SW" V 1750 4200 50  0000 C CNN
F 2 "SIL-PWR" V 1750 4200 50  0001 C CNN
F 4 "CONN HEADER 50POS .100\" SGL GOLD" H 1600 4300 60  0001 L CNN "Field4"
F 5 "Header, Unshrouded, Male pin," H 1600 4400 60  0001 L CNN "Field5"
F 6 "0.1\"" H 1600 4500 60  0001 L CNN "Field6"
F 7 "Samtec Inc" H 1600 4600 60  0001 L CNN "Field7"
F 8 "TSW-150-07-L-S" H 1600 4700 60  0001 L CNN "Field8"
F 9 "Digikey" H 1600 4800 60  0001 L CNN "Field9"
F 10 "SAM1031-50-ND" H 1600 4900 60  0001 L CNN "Field10"
F 11 "http://www.digikey.com/scripts/DkSearch/dksus.dll?WT.z_header=search_go&lang=en&keywords=SAM1031-50-ND&x=15&y=16&cur=USD" H 1600 5000 60  0001 L CNN "Field11"
	1    1600 4200
	0    -1   1    0   
$EndComp
Text Label 2450 3650 3    40   ~ 0
DI_A
Text Label 2550 3650 3    40   ~ 0
DI_B
Text Label 2650 3650 3    40   ~ 0
DI_C
Text Label 2750 3650 3    40   ~ 0
DI_D
Text Label 2850 3650 3    40   ~ 0
DI_E
Text Label 2950 3650 3    40   ~ 0
DI_F
Text Label 3050 3650 3    40   ~ 0
DI_G
Text Label 3150 3650 3    40   ~ 0
DI_H
Text Label 1400 2800 2    40   ~ 0
DI_A
Text Label 1400 2700 2    40   ~ 0
DI_B
Text Label 1400 2600 2    40   ~ 0
DI_C
Text Label 1400 2500 2    40   ~ 0
DI_D
Text Label 1400 2400 2    40   ~ 0
DI_E
Text Label 1400 2300 2    40   ~ 0
DI_F
Text Label 1400 2200 2    40   ~ 0
DI_G
Text Label 1400 2100 2    40   ~ 0
DI_H
Text Label 5400 2800 0    40   ~ 0
DO_A
Text Label 5400 2700 0    40   ~ 0
DO_B
Text Label 5400 2600 0    40   ~ 0
DO_C
Text Label 5400 2500 0    40   ~ 0
DO_D
Text Label 5400 2400 0    40   ~ 0
DO_E
Text Label 5400 2300 0    40   ~ 0
DO_F
Text Label 5400 2200 0    40   ~ 0
DO_G
Text Label 5400 2100 0    40   ~ 0
DO_H
Text Label 3150 1700 1    40   ~ 0
DO_H
Text Label 3050 1700 1    40   ~ 0
DO_G
Text Label 2950 1700 1    40   ~ 0
DO_F
Text Label 2850 1700 1    40   ~ 0
DO_E
Text Label 2750 1700 1    40   ~ 0
DO_D
Text Label 2650 1700 1    40   ~ 0
DO_C
Text Label 2550 1700 1    40   ~ 0
DO_B
Text Label 2450 1700 1    40   ~ 0
DO_A
Text Label 3950 3650 3    40   ~ 0
DO_A
Text Label 4050 3650 3    40   ~ 0
DO_B
Text Label 4150 3650 3    40   ~ 0
DO_C
Text Label 4250 3650 3    40   ~ 0
DO_D
Text Label 4350 3650 3    40   ~ 0
DO_E
Text Label 4450 3650 3    40   ~ 0
DO_F
Text Label 4550 3650 3    40   ~ 0
DO_G
Text Label 4650 3650 3    40   ~ 0
DO_H
Text Label 4650 1700 1    40   ~ 0
DI_H
Text Label 4550 1700 1    40   ~ 0
DI_G
Text Label 4450 1700 1    40   ~ 0
DI_F
Text Label 4350 1700 1    40   ~ 0
DI_E
Text Label 4250 1700 1    40   ~ 0
DI_D
Text Label 4150 1700 1    40   ~ 0
DI_C
Text Label 4050 1700 1    40   ~ 0
DI_B
Text Label 3950 1700 1    40   ~ 0
DI_A
$Sheet
S 8000 850  2050 500 
U 5117961B
F0 "Row_H" 40
F1 "Row_H.sch" 40
F2 "GND" I L 8000 1250 60 
F3 "5V" I L 8000 950 60 
F4 "DO_H" O R 10050 1100 60 
F5 "DI_H" I L 8000 1100 60 
$EndSheet
Text Label 7350 950  0    60   ~ 0
5V
Text Label 7350 1100 0    60   ~ 0
DI_H
Text Label 7350 1250 0    60   ~ 0
GND
Text Label 10600 1100 0    60   ~ 0
DO_H
Text Label 10600 1850 0    60   ~ 0
DO_G
Text Label 7350 2000 0    60   ~ 0
GND
Text Label 7350 1850 0    60   ~ 0
DI_G
Text Label 7350 1700 0    60   ~ 0
5V
$Sheet
S 8000 1600 2050 500 
U 5117954B
F0 "Row_G" 40
F1 "Row_G.sch" 40
F2 "GND" I L 8000 2000 60 
F3 "5V" I L 8000 1700 60 
F4 "DO_G" O R 10050 1850 60 
F5 "DI_G" I L 8000 1850 60 
$EndSheet
$Sheet
S 8000 2350 2050 500 
U 511794A8
F0 "Row_F" 40
F1 "Row_F.sch" 40
F2 "GND" I L 8000 2750 60 
F3 "5V" I L 8000 2450 60 
F4 "DO_F" O R 10050 2600 60 
F5 "DI_F" I L 8000 2600 60 
$EndSheet
Text Label 7350 2450 0    60   ~ 0
5V
Text Label 7350 2600 0    60   ~ 0
DI_F
Text Label 7350 2750 0    60   ~ 0
GND
Text Label 10600 2600 0    60   ~ 0
DO_F
Text Label 10600 3350 0    60   ~ 0
DO_E
Text Label 7350 3500 0    60   ~ 0
GND
Text Label 7350 3350 0    60   ~ 0
DI_E
Text Label 7350 3200 0    60   ~ 0
5V
$Sheet
S 8000 3100 2050 500 
U 51179413
F0 "Row_E" 40
F1 "Row_E.sch" 40
F2 "GND" I L 8000 3500 60 
F3 "5V" I L 8000 3200 60 
F4 "DO_E" O R 10050 3350 60 
F5 "DI_E" I L 8000 3350 60 
$EndSheet
$Sheet
S 8000 3850 2050 500 
U 51179344
F0 "Row_D" 40
F1 "Row_D.sch" 40
F2 "GND" I L 8000 4250 60 
F3 "5V" I L 8000 3950 60 
F4 "DO_D" O R 10050 4100 60 
F5 "DI_D" I L 8000 4100 60 
$EndSheet
Text Label 7350 3950 0    60   ~ 0
5V
Text Label 7350 4100 0    60   ~ 0
DI_D
Text Label 7350 4250 0    60   ~ 0
GND
Text Label 10600 4100 0    60   ~ 0
DO_D
Text Label 10600 4850 0    60   ~ 0
DO_C
Text Label 7350 5000 0    60   ~ 0
GND
Text Label 7350 4850 0    60   ~ 0
DI_C
Text Label 7350 4700 0    60   ~ 0
5V
$Sheet
S 8000 4600 2050 500 
U 51179283
F0 "Row_C" 40
F1 "Row_C.sch" 40
F2 "GND" I L 8000 5000 60 
F3 "5V" I L 8000 4700 60 
F4 "DO_C" O R 10050 4850 60 
F5 "DI_C" I L 8000 4850 60 
$EndSheet
$Sheet
S 8000 5350 2050 500 
U 51178F3E
F0 "Row_B" 40
F1 "Row_B.sch" 40
F2 "GND" I L 8000 5750 60 
F3 "5V" I L 8000 5450 60 
F4 "DO_B" O R 10050 5600 60 
F5 "DI_B" I L 8000 5600 60 
$EndSheet
Text Label 7350 5450 0    60   ~ 0
5V
Text Label 7350 5600 0    60   ~ 0
DI_B
Text Label 7350 5750 0    60   ~ 0
GND
Text Label 10600 5600 0    60   ~ 0
DO_B
Text Label 10600 6350 0    60   ~ 0
DO_A
Text Label 7350 6500 0    60   ~ 0
GND
Text Label 7350 6350 0    60   ~ 0
DI_A
Text Label 7350 6200 0    60   ~ 0
5V
Text GLabel 900  5725 0    60   Input ~ 0
GND
Text GLabel 900  5175 0    60   Input ~ 0
5V
$Sheet
S 8000 6100 2050 500 
U 511688A7
F0 "Row_A" 40
F1 "Row_A.sch" 40
F2 "DO_A" O R 10050 6350 60 
F3 "GND" I L 8000 6500 60 
F4 "DI_A" I L 8000 6350 60 
F5 "5V" I L 8000 6200 60 
$EndSheet
$Comp
L PWR_FLAG #FLG01
U 1 1
P 1300 5675
F 0 "#FLG01" H 1300 5770 30  0001 C CNN
F 1 "PWR_FLAG" H 1300 5855 30  0000 C CNN
	1    1300 5675
	1    0    0    -1  
$EndComp
$Comp
L GND #PWR02
U 1 1
P 1300 5775
F 0 "#PWR02" H 1300 5775 30  0001 C CNN
F 1 "GND" H 1300 5705 30  0001 C CNN
	1    1300 5775
	1    0    0    -1  
$EndComp
$Comp
L PWR_FLAG #FLG03
U 1 1
P 1300 5125
F 0 "#FLG03" H 1300 5220 30  0001 C CNN
F 1 "PWR_FLAG" H 1300 5305 30  0000 C CNN
	1    1300 5125
	1    0    0    -1  
$EndComp
Text Label 1550 5725 0    60   ~ 0
GND
Text Label 1550 5175 0    60   ~ 0
5V
$EndSCHEMATC
